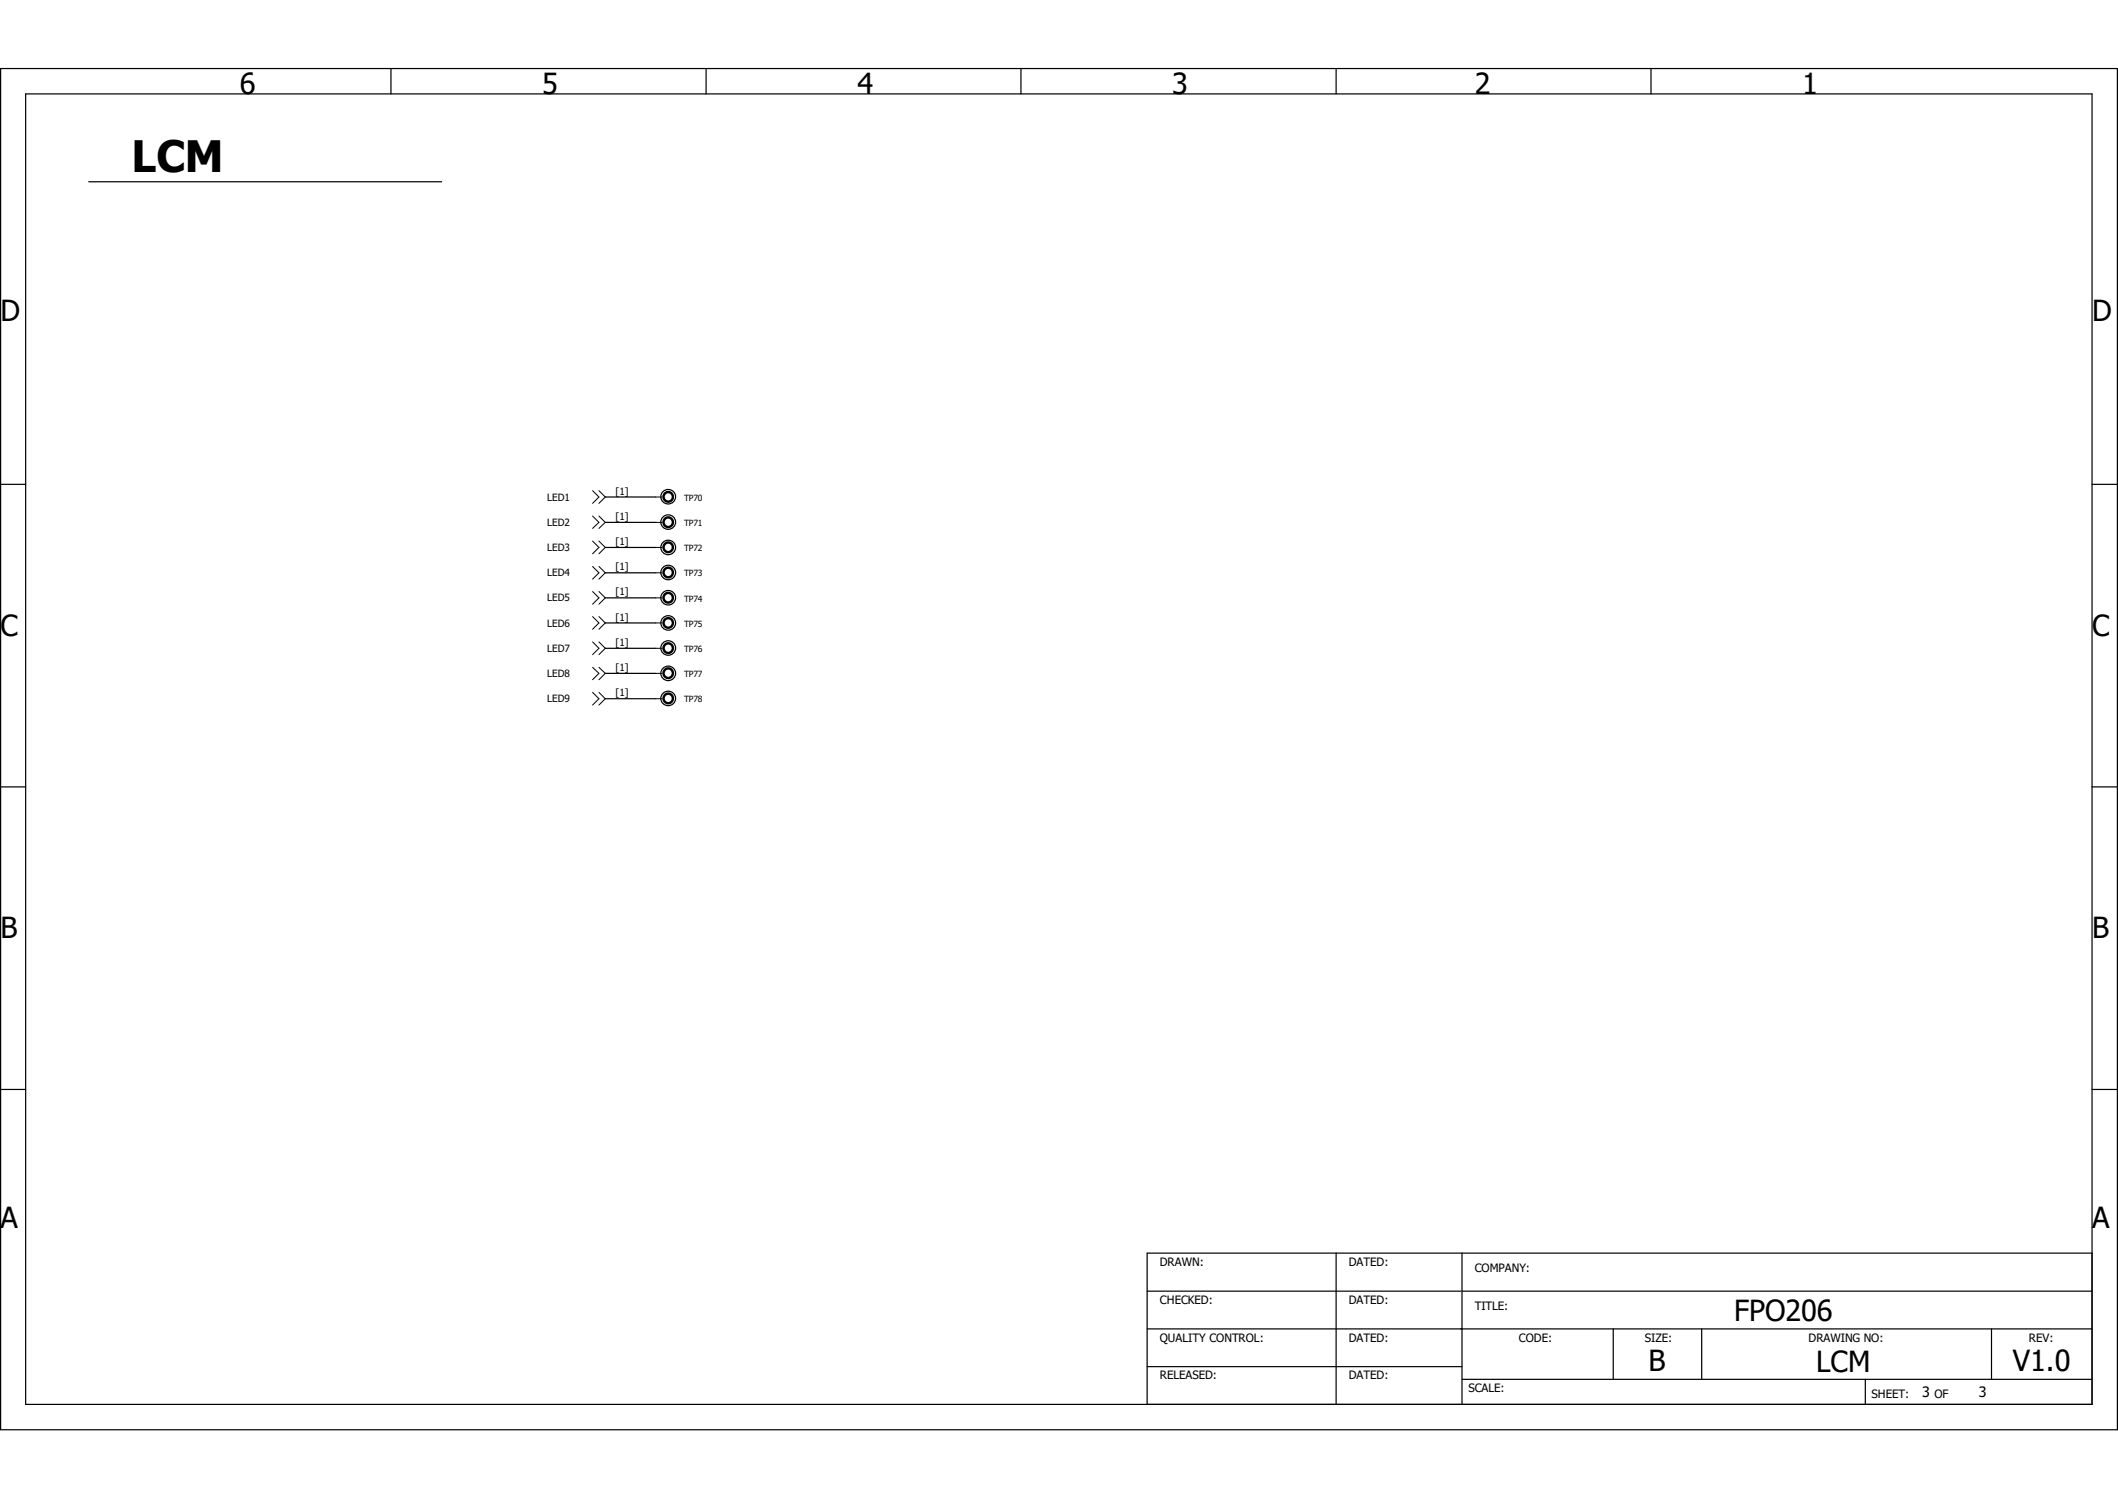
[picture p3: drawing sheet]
<svg xmlns="http://www.w3.org/2000/svg" width="297mm" height="210mm" viewBox="0 0 297 210" stroke-linecap="round" stroke-linejoin="round" font-family="sans-serif">
<g fill="none" stroke="#000" stroke-width=".17">
<path d="M.1 9.6h296.8v190.8h-296.8zM3.6 13.2h289.8v183.7h-289.8zM54.8 9.6v3.6M99 9.6v3.6M143.2 9.6v3.6M187.4 9.6v3.6M231.5 9.6v3.6M12.4 25.5h49.5M.1 67.9h3.5M84.9 69.7h7M84.9 73.2h7M84.9 76.8h7"/>
<path d="M293.4 67.9h3.5M84.9 80.3h7M84.9 83.8h7M84.9 87.3h7M84.9 90.9h7M84.9 94.4h7M84.9 98h7M.1 110.3h3.5M293.4 110.3h3.5M.1 152.7h3.5M293.4 152.7h3.5M187.4 175.7v21.2"/>
<path d="M205 175.7v21.2M293.4 175.7h-132.5v21.2M160.9 181h44M160.9 186.3h132.5M160.9 191.6h44.1M205 193.4h88.4M205 181h88.4M226.2 186.3v7.1M238.6 186.3v7.1M261.6 193.4v3.5M279.3 186.3v7.1"/>
<circle cx="93.7" cy="76.8" r="1.03"/>
<circle cx="93.7" cy="69.6" r="1.03"/>
<circle cx="93.7" cy="73.2" r="1.03"/>
<circle cx="93.7" cy="94.4" r="1.03"/>
<circle cx="93.7" cy="87.3" r="1.03"/>
<circle cx="93.7" cy="97.9" r="1.03"/>
<circle cx="93.7" cy="83.8" r="1.03"/>
<circle cx="93.7" cy="80.3" r="1.03"/>
<circle cx="93.7" cy="90.9" r="1.03"/>
</g>
<g fill="none" stroke="#000" stroke-width=".34">
<circle cx="93.7" cy="76.7" r=".67"/>
<circle cx="93.7" cy="73.2" r=".67"/>
<circle cx="93.7" cy="69.7" r=".67"/>
<circle cx="93.7" cy="87.3" r=".67"/>
<circle cx="93.7" cy="90.9" r=".67"/>
<circle cx="93.7" cy="94.4" r=".67"/>
<circle cx="93.7" cy="80.3" r=".67"/>
<circle cx="93.7" cy="83.8" r=".67"/>
<circle cx="93.7" cy="97.9" r=".67"/>
</g>
<g fill="none" stroke="#000" stroke-width=".14">
<path d="M83.1 68.8l.9 .9-.9 .9M83.1 72.3l.9 .9-.9 .9M83.1 75.9l.9 .9-.9 .8M83.1 79.4l.9 .9-.9 .9M84 68.8l.9 .9-.9 .9M84 72.3l.9 .9-.9 .9M84 75.9l.9 .9-.9 .8M84 79.4l.9 .9-.9 .9M91.9 69.7h.9M91.9 73.2h.9M91.9 76.8h.9M83.1 82.9l.9 .9-.9 .9"/>
<path d="M83.1 86.4l.9 .9-.9 .9M83.1 90l.9 .9-.9 .9M83.1 93.6l.9 .8-.9 .9M83.1 97.1l.9 .9-.9 .8M84 82.9l.9 .9-.9 .9M84 86.4l.9 .9-.9 .9M84 90l.9 .9-.9 .9M84 93.6l.9 .8-.9 .9M84 97.1l.9 .9-.9 .8M91.9 80.3h.9M91.9 83.8h.9M91.9 87.3h.9"/>
<path d="M91.9 90.9h.9M91.9 94.4h.9M91.9 98h.9"/>
</g>
<text font-size="6.1" x="18.5" y="24.1">LCM</text>
<g font-size="4.1">
<text x="33.7" y="13.2">6</text>
<text x="76" y="13.2">5</text>
<text x="120.2" y="13.2">4</text>
<text x="164.4" y="13.2">3</text>
<text x="206.8" y="13.2">2</text>
<text x="252.7" y="13.2">1</text>
<text x=".1" y="45">D</text>
<text x="293.4" y="45">D</text>
<text x=".1" y="89.1">C</text>
<text x="293.4" y="89.1">C</text>
<text x=".1" y="131.5">B</text>
<text x="293.4" y="131.5">B</text>
<text x=".1" y="172.2">A</text>
<text x="293.4" y="172.2">A</text>
<text x="243.2" y="185.2">FPO206</text>
<text x="231.2" y="192.2">B</text>
<text x="254.7" y="192.3">LCM</text>
<text x="282.3" y="192.2">V1.0</text>
</g>
<g font-size="2">
<text x="269.5" y="195.9">3</text>
<text x="277.5" y="195.9">3</text>
</g>
<g font-size="1.6">
<text x="162.6" y="177.5">DRAWN:</text>
<text x="189.1" y="177.5">DATED:</text>
<text x="206.8" y="178.4">COMPANY:</text>
<text x="162.6" y="182.8">CHECKED:</text>
<text x="189.1" y="182.8">DATED:</text>
<text x="206.8" y="183.6">TITLE:</text>
<text x="162.6" y="188.1">QUALITY CONTROL:</text>
<text x="189.2" y="188.1">DATED:</text>
<text x="213" y="188.1">CODE:</text>
<text x="230.7" y="188.1">SIZE:</text>
<text x="253.6" y="188.1">DRAWING NO:</text>
<text x="284.5" y="188.1">REV:</text>
<text x="162.6" y="193.4">RELEASED:</text>
<text x="189.1" y="193.4">DATED:</text>
<text x="205.9" y="195.1">SCALE:</text>
<text x="262.5" y="196">SHEET:</text>
<text x="271.3" y="196">OF</text>
</g>
<g font-size="1.4">
<text x="76.8" y="70.2">LED1</text>
<text x="86.3" y="69.3">[1]</text>
<text x="76.8" y="73.7">LED2</text>
<text x="76.8" y="77.3">LED3</text>
<text x="86.3" y="72.9">[1]</text>
<text x="86.3" y="76.4">[1]</text>
<text x="76.8" y="80.8">LED4</text>
<text x="86.3" y="79.9">[1]</text>
<text x="86.3" y="83.5">[1]</text>
<text x="76.8" y="84.3">LED5</text>
<text x="76.8" y="87.8">LED6</text>
<text x="86.3" y="87">[1]</text>
<text x="76.8" y="91.4">LED7</text>
<text x="76.8" y="94.9">LED8</text>
<text x="86.3" y="90.5">[1]</text>
<text x="86.3" y="94.1">[1]</text>
<text x="76.8" y="98.5">LED9</text>
<text x="86.3" y="97.6">[1]</text>
</g>
<g font-size="1.2">
<text x="95.9" y="70.2">TP70</text>
<text x="95.9" y="73.7">TP71</text>
<text x="95.9" y="77.3">TP72</text>
<text x="95.9" y="80.8">TP73</text>
<text x="95.9" y="84.4">TP74</text>
<text x="95.9" y="87.9">TP75</text>
<text x="95.9" y="91.4">TP76</text>
<text x="95.9" y="95">TP77</text>
<text x="95.9" y="98.5">TP78</text>
</g>
</svg>
